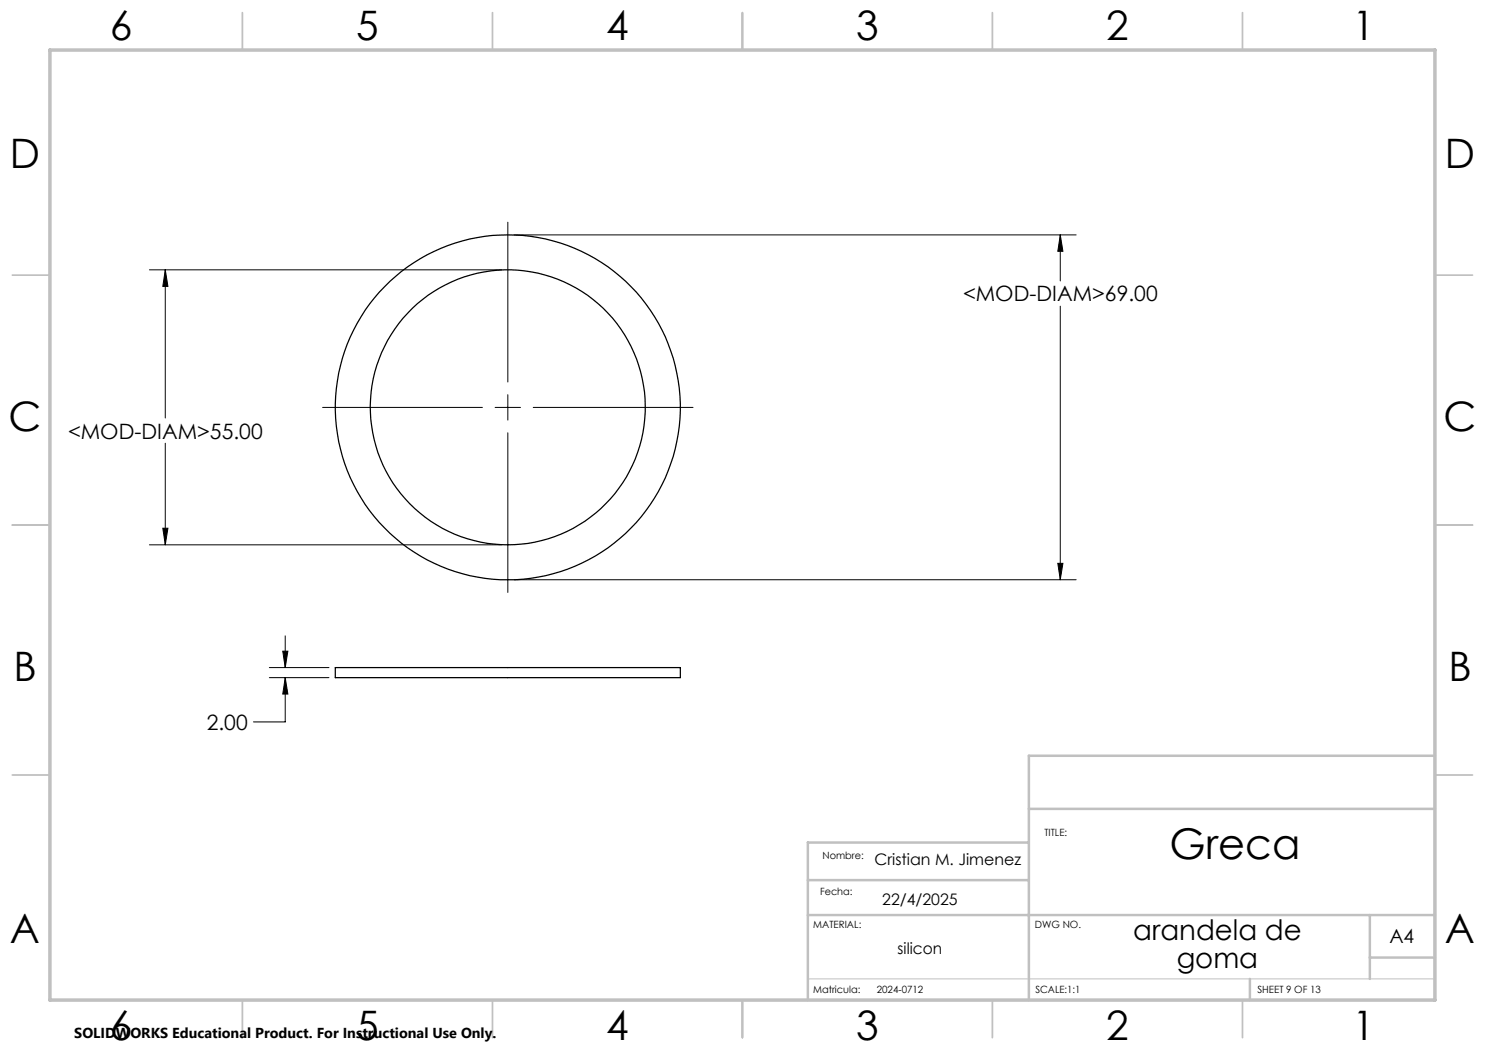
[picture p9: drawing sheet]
<svg xmlns="http://www.w3.org/2000/svg" width="297mm" height="210mm" viewBox="0 0 297 210" stroke-linecap="round" stroke-linejoin="round" font-family="sans-serif">
<g fill="none" stroke="#000" stroke-width=".25">
<path d="M67.1 133.5h69v2h-69z"/>
<circle cx="101.6" cy="81.5" r="27.5"/>
<circle cx="101.6" cy="81.5" r="34.5"/>
</g>
<g fill="none" stroke="#000" stroke-width=".2">
<path d="M29.9 54h70.4M33.1 54l.5 3.3h-1zM33.1 54v29.6M101.6 44.4v32M102.8 47h112.4M212.1 47l.5 3.3h-1zM212.1 47v9.2M101.6 78.9v5.1M212.1 61.2v54.7M33.1 88.6v20.4M64.5 81.5h32M99 81.5h5.1"/>
<path d="M101.6 86.6v31.9M106.6 81.5h32M29.9 109h70.4M32.6 105.6h1l-.5 3.4zM102.8 115.9h112.4M211.6 112.7h1l-.5 3.2zM53.9 133.5h11.9M53.9 135.5h11.9M56.6 130.2h1l-.6 3.3zM57 135.5l.6 3.3h-1zM57 135.5v8.9h-6.3M57 127.2v6.3"/>
</g>
<path d="M161.6 195.8h125.4" fill="none" stroke="#c0c0c0" stroke-width=".2"/>
<g fill="none" stroke="#c0c0c0" stroke-width=".35">
<path d="M48.5 2.5v7.5M98.5 2.5v7.5M148.5 2.5v7.5M198.5 2.5v7.5M248.5 2.5v7.5M2.5 55h7.5M287 55h7.5M2.5 105h7.5M287 105h7.5M2.5 155h7.5M287 155h7.5M48.5 200v7.5"/>
<path d="M98.5 200v7.5M148.5 200v7.5M198.5 200v7.5M248.5 200v7.5"/>
</g>
<path d="M287 151.2h-81.2v48.8M161.6 176h44.2M205.8 161.8h81.2M205.8 168.5h-44.2v31.5M161.6 183h125.4M250 195.8v4.2M274 183v12.8M274 191.5h13" fill="none" stroke="#c0c0c0" stroke-width=".5"/>
<path d="M10 10h277v190h-277z" fill="none" stroke="#c0c0c0" stroke-width=".7"/>
<path d="M56.6 130.2h1l-.6 3.3zM57 135.5l.6 3.3h-1zM212.1 47l.5 3.3h-1zM211.6 112.7h1l-.5 3.2zM33.1 54l.5 3.3h-1zM32.6 105.6h1l-.5 3.4z" fill="#000"/>
<text font-size="8.5" x="233.9" y="171.8">Greca</text>
<g font-size="8.1">
<text x="22" y="8">6</text>
<text x="71.2" y="8">5</text>
<text x="121.2" y="8">4</text>
<text x="171.2" y="8">3</text>
<text x="221.2" y="8">2</text>
<text x="270.5" y="8">1</text>
<text x="2" y="33.6">D</text>
<text x="289" y="33.6">D</text>
<text x="1.7" y="86.1">C</text>
<text x="288.7" y="86.1">C</text>
<text x="2.7" y="136.1">B</text>
<text x="289.7" y="136.1">B</text>
<text x="2" y="188.6">A</text>
<text x="289" y="188.6">A</text>
<text x="22" y="208">6</text>
<text x="71.2" y="208">5</text>
<text x="121.2" y="208">4</text>
<text x="171.2" y="208">3</text>
<text x="221.2" y="208">2</text>
<text x="270.5" y="208">1</text>
</g>
<g font-size="5.6">
<text x="226.7" y="187.9">arandela de</text>
<text x="235.3" y="193.5">goma</text>
</g>
<g font-size="4.2">
<text x="192.6" y="60.3">&lt;MOD-DIAM&gt;69.00</text>
<text x="13.6" y="87.7">&lt;MOD-DIAM&gt;55.00</text>
<text x="41.3" y="146">2.00</text>
</g>
<text font-size="3.9" x="277.9" y="188.5">A4</text>
<g font-size="3.2">
<text x="174.9" y="173.1">Cristian M. Jimenez</text>
<text x="176.4" y="181">22/4/2025</text>
<text x="179.5" y="190.9">silicon</text>
</g>
<text font-size="2.9" x="14.9" y="207.6">SOLIDWORKS Educational Product. For Instructional Use Only.</text>
<g font-size="2">
<text x="208.9" y="167.3">TITLE:</text>
<text x="164.5" y="171.8">Nombre:</text>
<text x="164" y="179">Fecha:</text>
<text x="162.6" y="185.5">MATERIAL:</text>
<text x="207" y="185.5">DWG NO.</text>
<text x="162.6" y="198.5">Matricula:</text>
<text x="175.4" y="198.5">2024-0712</text>
<text x="207.1" y="198.6">SCALE:1:1</text>
<text x="251.5" y="198.6">SHEET 9 OF 13</text>
</g>
</svg>
